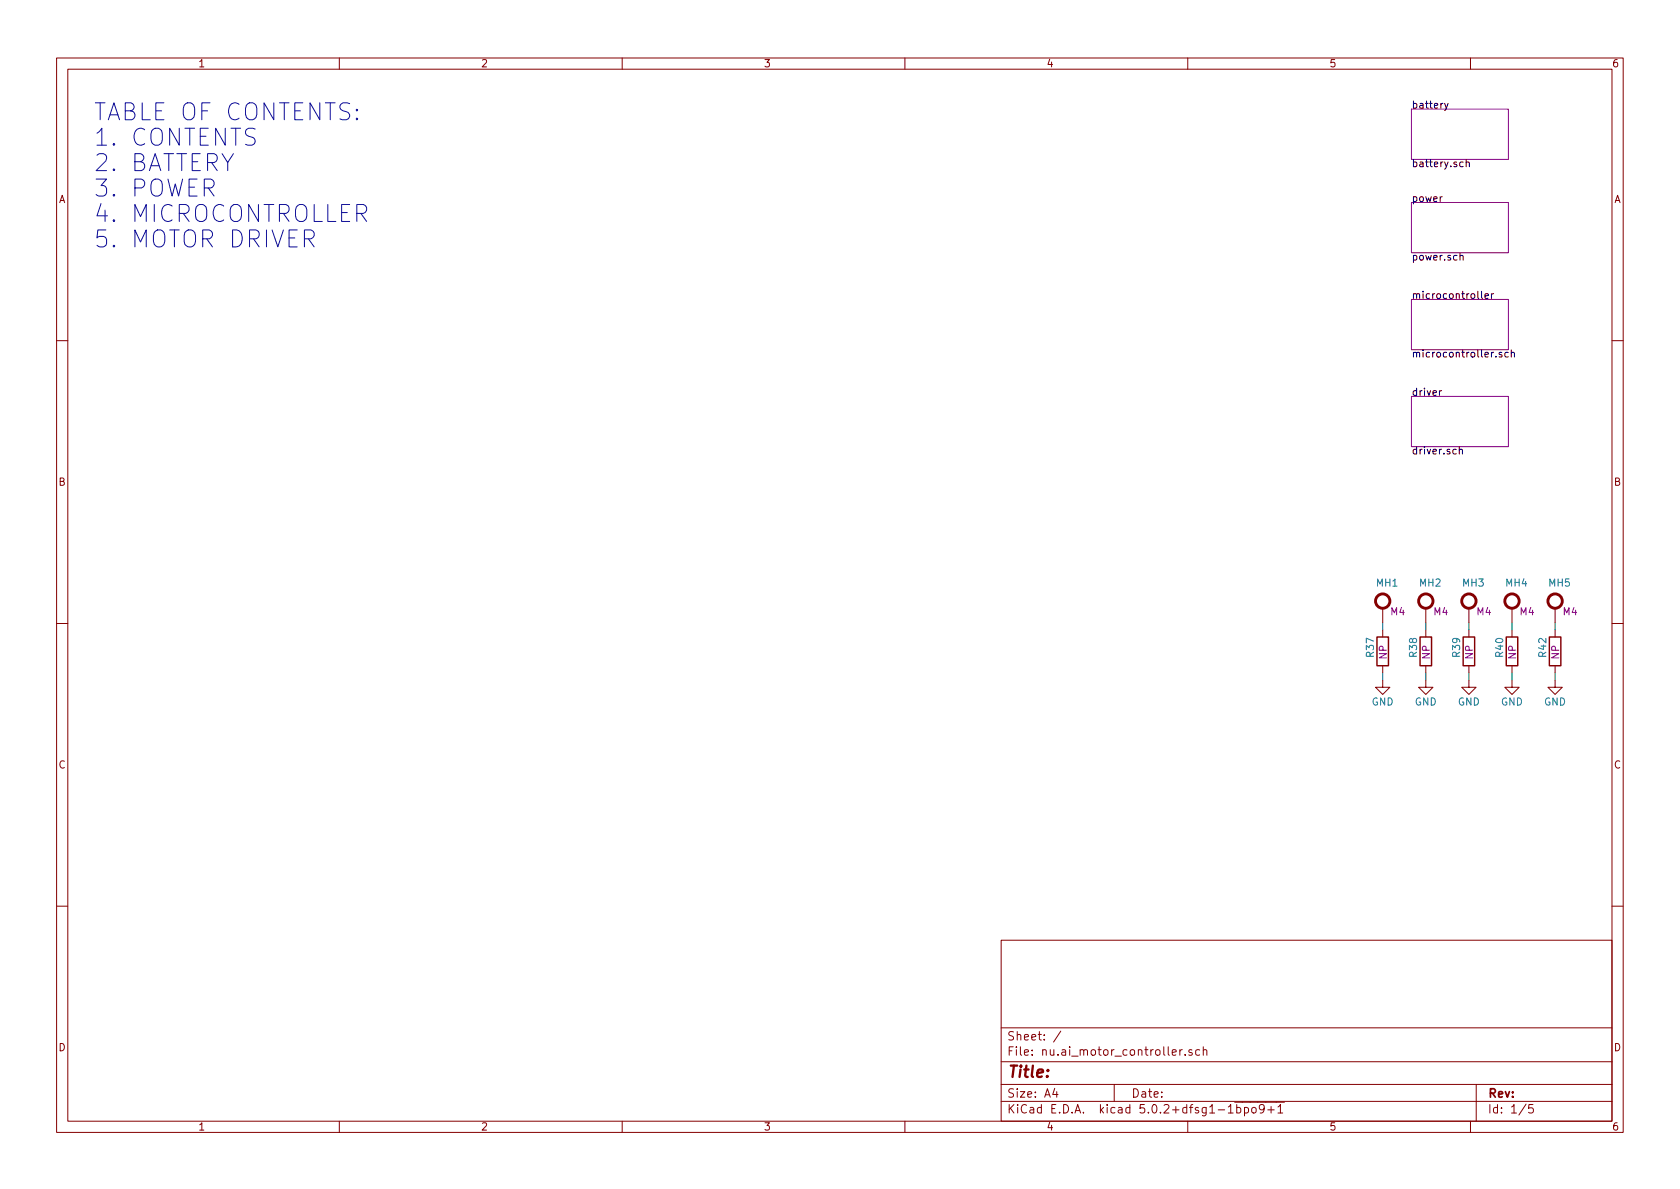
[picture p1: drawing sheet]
<svg xmlns="http://www.w3.org/2000/svg" width="297mm" height="210mm" viewBox="0 0 297 210" stroke-linecap="round" stroke-linejoin="round" font-family="sans-serif">
<g fill="none" stroke="#840000" stroke-width=".18">
<path d="M10 10.3h277v189.9h-277zM12 12.2h273v186.1h-273zM60 10.3v1.9M110 10.3v1.9M160 10.3v1.9M210 10.3v1.9M260 10.3v1.9M10 60.2h2M285 60.2h2M10 110.3h2M244.5 107.6v2.5M244.5 111.4v1.2"/>
<path d="M244.5 117.7v1.3M252.1 107.6v2.5M252.1 111.4v1.2M252.1 117.7v1.3M259.7 107.6v2.5M259.7 111.4v1.2M259.7 117.7v1.3M267.3 107.6v2.5M267.3 111.4v1.2M267.3 117.7v1.3M275 107.6v2.5M275 111.4v1.2"/>
<path d="M275 117.7v1.3M285 110.3h2M244.5 120.3v1.2h1.2l-1.2 1.3-1.3-1.3h1.3M252.1 120.3v1.2h1.3l-1.3 1.3-1.3-1.3h1.3M259.7 120.3v1.2h1.3l-1.3 1.3-1.3-1.3h1.3M267.3 120.3v1.2h1.3l-1.3 1.3-1.2-1.3h1.2M275 120.3v1.2h1.2l-1.2 1.3-1.3-1.3h1.3M10 160.2h2M177 166.3h108v32h-108zM285 160.2h2M60 198.3v1.9M110 198.3v1.9"/>
<path d="M160 198.3v1.9M177 194.8h108M177 191.8h108M177 187.8h108M177 181.8h108M186.5 192.5l-.4 1h1M186.8 193v1M187.6 182.3l-1.3 2M197 191.8v3M207.3 186.1l.7-.1-.1-.3-.4-.1-.2 .2v.7h.6M208.6 185.6v1M209 185.6l-.4 .3"/>
<path d="M209.5 186.5v.1M210 198.3v1.9M210.7 185.7l-.3-.1-.2 .2 .1 .2 .4 .2v.3h-.5M212.1 185.7l-.4-.1-.3 .3 .1 .6 .2 .1 .4-.1M212.8 185.7l.2-.1 .3 .1 .1 .9M212.8 185.1v1.5M217.2 195.8l.4-.5v1.5M217.2 196.8h.8M218.3 194.9h8.8M218.7 195.9l.4-.1 .3 .3-.1 .6h-.6M218.7 195.3v1.5M220 195.9l.4-.1 .4 .3-.1 .6-.3 .1-.4-.1"/>
<path d="M220 195.8v1.5M221.4 196l.2-.2 .4 .2v.7l-.2 .1-.4-.1zM223.5 196l-.1 .2a.48 .48 0 0 1-.7-.1v-.6a.48 .48 0 0 1 .7-.1v.1a1.19 1.19 0 0 1-.2 1.2l-.4 .1M224.2 196.3h1.1M224.7 195.7v1.1M226 195.8l.4-.5v1.5M226 196.8h.8M260 198.3v1.9M261 191.8v6.5M269.8 195.2l-1.2 2M271 195.3h-.7v.7l.2-.1 .5 .1 .1 .2-.1 .5-.2 .1-.5-.1"/>
</g>
<path d="M249.6 19.3h17.1v8.9h-17.1zM249.6 35.8h17.1v8.9h-17.1zM249.6 53h17.1v8.8h-17.1zM249.6 70.1h17.1v8.9h-17.1z" fill="none" stroke="#840084" stroke-width=".18"/>
<g fill="none" stroke="#000" stroke-width=".18">
<path d="M255.4 18.3l.3 .8M256 18.3l-.4 1.1-.2 .2M255 34.8l-.4 .2M259.2 28.8l.2-.2 .3 .1 .1 .8M259.2 28.2v1.3M258.1 45.3l.2-.1h.3l.1 .8M258.1 44.7v1.3M262 51.5v1.1l.1 .2M262.6 52.3l.6-.1-.1-.2-.4-.1-.1 .2v.6h.5M263.7 51.9v.9M264.1 51.9l-.4 .3M254.9 69.1l-.4 .2"/>
<path d="M258 79.6l.2-.2 .3 .1 .1 .8M258 79v1.3M265.5 62.4l-.3-.1-.2 .2 .1 .2 .4 .1v.3h-.5M266.7 62.4l-.4-.1-.2 .2 .1 .6h.5M267.2 62.4l.2-.1 .3 .1 .1 .7M267.2 61.9v1.2"/>
</g>
<path d="M63.1 19.3l.1 .2-.1 .1-.1-.1 .1-.2v.3M63.1 20.9l.1 .1-.1 .2-.1-.2 .1-.1v.3M53.8 42.2h1.2a.81 .81 0 0 0 .6-.8 .81 .81 0 0 0-.6-.7h-1.2v3M54.5 42.2l1 1.5" fill="none" stroke="#0000c2" stroke-width=".18"/>
<g fill="none" stroke="#840000" stroke-width=".51">
<circle cx="244.5" cy="106.3" r="1.27"/>
<circle cx="252.1" cy="106.3" r="1.27"/>
<circle cx="259.7" cy="106.3" r="1.27"/>
<circle cx="267.3" cy="106.3" r="1.27"/>
<circle cx="275" cy="106.3" r="1.27"/>
</g>
<path d="M243.5 112.6h2v5.1h-2zM251.1 112.6h2v5.1h-2zM258.7 112.6h2v5.1h-2zM266.3 112.6h2.1v5.1h-2.1zM273.9 112.6h2.1v5.1h-2.1z" fill="none" stroke="#840000" stroke-width=".25"/>
<path d="M244.5 110.1v1.3M244.5 119v1.3M252.1 110.1v1.3M252.1 119v1.3M259.7 110.1v1.3M259.7 119v1.3M267.3 110.1v1.3M267.3 119v1.3M275 110.1v1.3M275 119v1.3" fill="none" stroke="#008400" stroke-width=".18"/>
<g font-size="4.2" fill="#0000c2">
<text x="16.5" y="21.3">TABLE OF CONTENTS:</text>
<text x="16.5" y="25.8">1. CONTENTS</text>
<text x="16.5" y="30.3">2. BATTERY</text>
<text x="16.5" y="34.8">3. POWER</text>
<text x="16.5" y="39.3">4. MICROCONTROLLER</text>
<text x="16.5" y="43.8">5. MOTOR DRIVER</text>
</g>
<text font-size="2.8" fill="#840000" x="178" y="190.5">Title:</text>
<g font-size="2.1" fill="#840000">
<text x="178" y="184">Sheet: /</text>
<text x="178" y="186.7">File: nu.ai_motor_controller.sch</text>
<text x="178" y="196.9">KiCad E.D.A. kicad 5.0.2+dfsg1-1bpo9+1</text>
<text x="178" y="194.1">Size: A4</text>
<text x="200" y="194.1">Date:</text>
<text x="263" y="194.1">Rev:</text>
<text x="263" y="196.9">Id: 1/5</text>
</g>
<g font-size="1.8" fill="#840000">
<text x="35" y="11.9">1</text>
<text x="85" y="11.9">2</text>
<text x="135" y="11.9">3</text>
<text x="185" y="11.9">4</text>
<text x="235" y="11.9">5</text>
<text x="285" y="11.9">6</text>
<text x="10.4" y="35.9">A</text>
<text x="285.4" y="35.9">A</text>
<text x="10.4" y="85.9">B</text>
<text x="285.4" y="85.9">B</text>
<text x="10.4" y="135.9">C</text>
<text x="285.4" y="135.9">C</text>
<text x="10.4" y="185.9">D</text>
<text x="285.4" y="185.9">D</text>
<text x="35" y="199.9">1</text>
<text x="85" y="199.9">2</text>
<text x="135" y="199.9">3</text>
<text x="185" y="199.9">4</text>
<text x="235" y="199.9">5</text>
<text x="285" y="199.9">6</text>
</g>
<g font-size="1.8">
<text x="249.6" y="19.2">battery</text>
<text x="249.6" y="29.6">battery.sch</text>
<text x="249.6" y="35.7">power</text>
<text x="249.6" y="46.1">power.sch</text>
<text x="249.6" y="52.9">microcontroller</text>
<text x="249.6" y="63.2">microcontroller.sch</text>
<text x="249.6" y="70">driver</text>
<text x="249.6" y="80.4">driver.sch</text>
</g>
<g font-size="1.8" fill="#008484">
<text x="243.4" y="103.7">MH1</text>
<text x="251" y="103.7">MH2</text>
<text x="258.6" y="103.7">MH3</text>
<text x="266.3" y="103.7">MH4</text>
<text x="273.9" y="103.7">MH5</text>
<text x="242.9" y="116.1" transform="rotate(-90 242.9 116.1)">R37</text>
<text x="250.5" y="116.1" transform="rotate(-90 250.5 116.1)">R38</text>
<text x="258.2" y="116.1" transform="rotate(-90 258.2 116.1)">R39</text>
<text x="265.8" y="116.1" transform="rotate(-90 265.8 116.1)">R40</text>
<text x="273.4" y="116.1" transform="rotate(-90 273.4 116.1)">R42</text>
<text x="242.5" y="124.8">GND</text>
<text x="250.1" y="124.8">GND</text>
<text x="257.8" y="124.8">GND</text>
<text x="265.4" y="124.8">GND</text>
<text x="273" y="124.8">GND</text>
</g>
<g font-size="1.8" fill="#840084">
<text x="245.9" y="108.8">M4</text>
<text x="253.5" y="108.8">M4</text>
<text x="261.2" y="108.8">M4</text>
<text x="268.8" y="108.8">M4</text>
<text x="276.4" y="108.8">M4</text>
<text x="245.2" y="116.6" transform="rotate(-90 245.2 116.6)">NP</text>
<text x="252.8" y="116.6" transform="rotate(-90 252.8 116.6)">NP</text>
<text x="260.5" y="116.6" transform="rotate(-90 260.5 116.6)">NP</text>
<text x="268.1" y="116.6" transform="rotate(-90 268.1 116.6)">NP</text>
<text x="275.7" y="116.6" transform="rotate(-90 275.7 116.6)">NP</text>
</g>
</svg>
